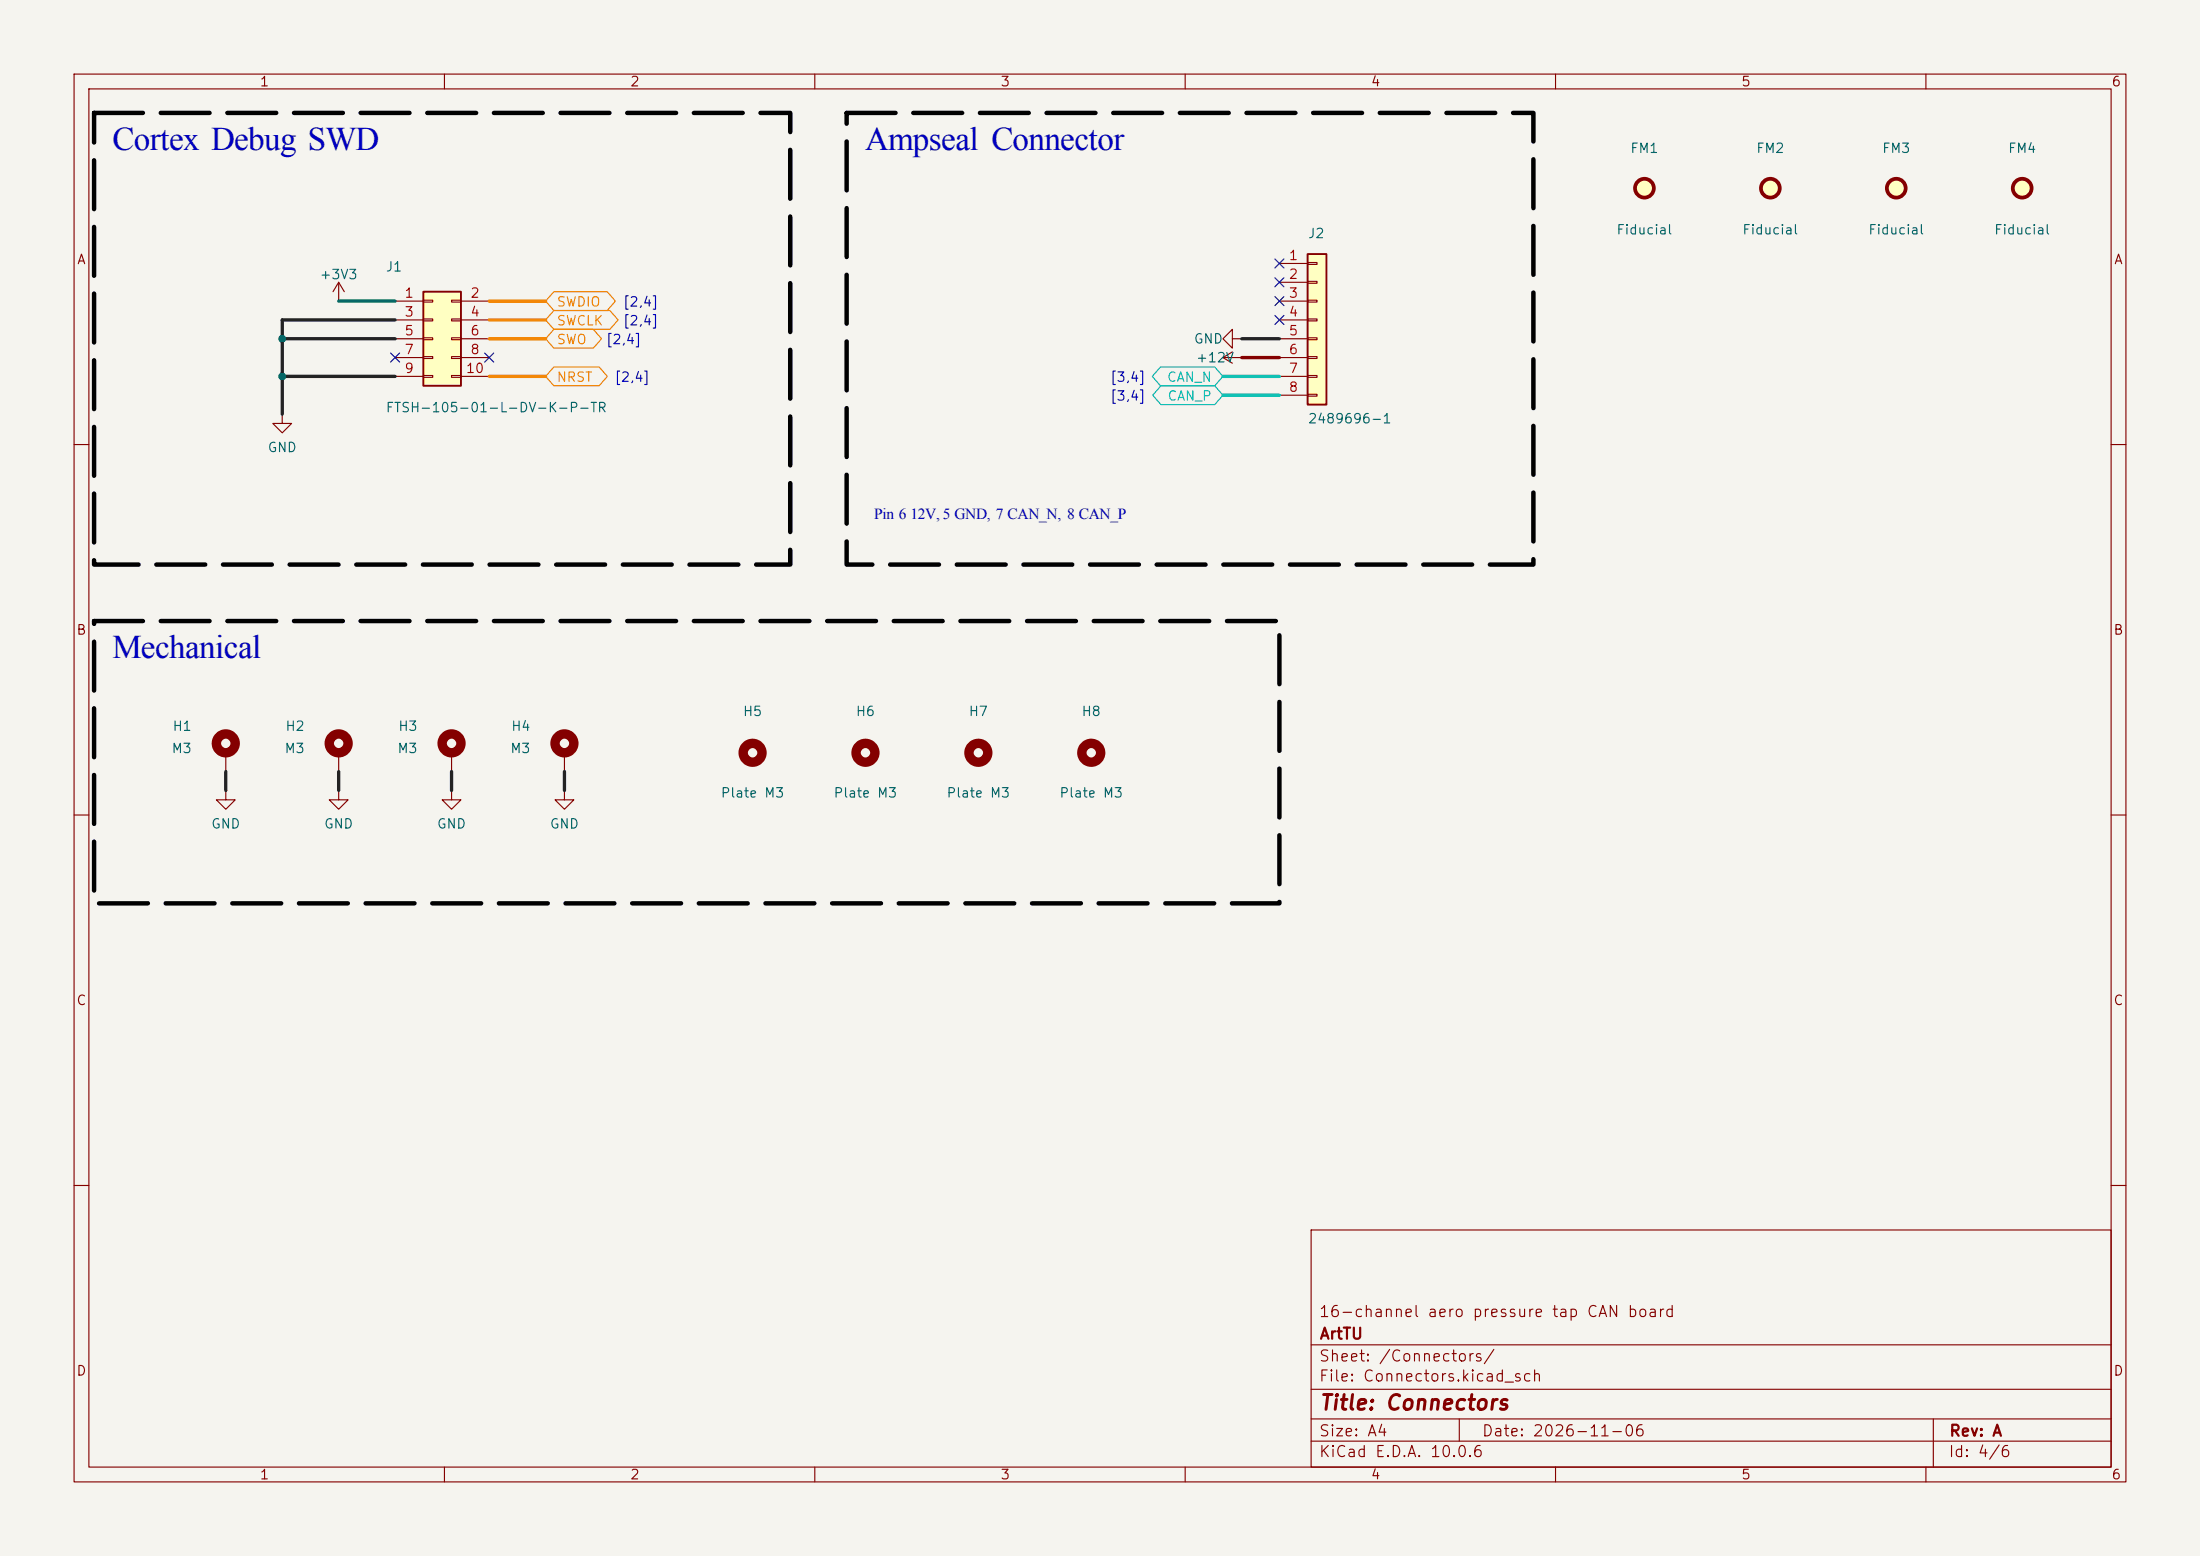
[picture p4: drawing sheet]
(kicad_sch
(version 20260306)
(generator "eeschema")
(generator_version "10.0")
(paper "A4")
(title_block (title "Connectors") (date "2026-11-06") (rev "A") (company "ArtTU") (comment 1 "16-channel aero pressure tap CAN board"))
(lib_symbols
(symbol "Connector_Generic:Conn_01x08" (pin_names (offset 1.016) (hide yes)) (exclude_from_sim no) (in_bom yes) (on_board yes) (in_pos_files yes) (duplicate_pin_numbers_are_jumpers no) (property "Reference" "J" (at 0 10.16 0) (show_name no) (do_not_autoplace no) (effects (font (size 1.27 1.27)))) (property "Value" "Conn_01x08" (at 0 -12.7 0) (show_name no) (do_not_autoplace no) (effects (font (size 1.27 1.27)))) (property "Footprint" "" (at 0 0 0) (show_name no) (do_not_autoplace no) (hide yes) (effects (font (size 1.27 1.27)))) (property "Datasheet" "" (at 0 0 0) (show_name no) (do_not_autoplace no) (hide yes) (effects (font (size 1.27 1.27)))) (property "Description" "Generic connector, single row, 01x08, script generated (kicad-library-utils/schlib/autogen/connector/)" (at 0 0 0) (show_name no) (do_not_autoplace no) (hide yes) (effects (font (size 1.27 1.27)))) (property "ki_keywords" "connector" (at 0 0 0) (show_name no) (do_not_autoplace no) (hide yes) (effects (font (size 1.27 1.27)))) (property "ki_fp_filters" "Connector*:*_1x??_*" (at 0 0 0) (show_name no) (do_not_autoplace no) (hide yes) (effects (font (size 1.27 1.27)))) (symbol "Conn_01x08_1_1" (rectangle (start -1.27 8.89) (end 1.27 -11.43) (stroke (width 0.254) (type default)) (fill (type background))) (rectangle (start -1.27 7.747) (end 0 7.493) (stroke (width 0.1524) (type default)) (fill (type none))) (rectangle (start -1.27 5.207) (end 0 4.953) (stroke (width 0.1524) (type default)) (fill (type none))) (rectangle (start -1.27 2.667) (end 0 2.413) (stroke (width 0.1524) (type default)) (fill (type none))) (rectangle (start -1.27 0.127) (end 0 -0.127) (stroke (width 0.1524) (type default)) (fill (type none))) (rectangle (start -1.27 -2.413) (end 0 -2.667) (stroke (width 0.1524) (type default)) (fill (type none))) (rectangle (start -1.27 -4.953) (end 0 -5.207) (stroke (width 0.1524) (type default)) (fill (type none))) (rectangle (start -1.27 -7.493) (end 0 -7.747) (stroke (width 0.1524) (type default)) (fill (type none))) (rectangle (start -1.27 -10.033) (end 0 -10.287) (stroke (width 0.1524) (type default)) (fill (type none))) (pin passive line (at -5.08 7.62 0) (length 3.81) (name "Pin_1" (effects (font (size 1.27 1.27)))) (number "1" (effects (font (size 1.27 1.27))))) (pin passive line (at -5.08 5.08 0) (length 3.81) (name "Pin_2" (effects (font (size 1.27 1.27)))) (number "2" (effects (font (size 1.27 1.27))))) (pin passive line (at -5.08 2.54 0) (length 3.81) (name "Pin_3" (effects (font (size 1.27 1.27)))) (number "3" (effects (font (size 1.27 1.27))))) (pin passive line (at -5.08 0 0) (length 3.81) (name "Pin_4" (effects (font (size 1.27 1.27)))) (number "4" (effects (font (size 1.27 1.27))))) (pin passive line (at -5.08 -2.54 0) (length 3.81) (name "Pin_5" (effects (font (size 1.27 1.27)))) (number "5" (effects (font (size 1.27 1.27))))) (pin passive line (at -5.08 -5.08 0) (length 3.81) (name "Pin_6" (effects (font (size 1.27 1.27)))) (number "6" (effects (font (size 1.27 1.27))))) (pin passive line (at -5.08 -7.62 0) (length 3.81) (name "Pin_7" (effects (font (size 1.27 1.27)))) (number "7" (effects (font (size 1.27 1.27))))) (pin passive line (at -5.08 -10.16 0) (length 3.81) (name "Pin_8" (effects (font (size 1.27 1.27)))) (number "8" (effects (font (size 1.27 1.27)))))) (embedded_fonts no))
(symbol "Connector_Generic:Conn_02x05_Odd_Even" (pin_names (offset 1.016) (hide yes)) (exclude_from_sim no) (in_bom yes) (on_board yes) (in_pos_files yes) (duplicate_pin_numbers_are_jumpers no) (property "Reference" "J" (at 1.27 7.62 0) (show_name no) (do_not_autoplace no) (effects (font (size 1.27 1.27)))) (property "Value" "Conn_02x05_Odd_Even" (at 1.27 -7.62 0) (show_name no) (do_not_autoplace no) (effects (font (size 1.27 1.27)))) (property "Footprint" "" (at 0 0 0) (show_name no) (do_not_autoplace no) (hide yes) (effects (font (size 1.27 1.27)))) (property "Datasheet" "" (at 0 0 0) (show_name no) (do_not_autoplace no) (hide yes) (effects (font (size 1.27 1.27)))) (property "Description" "Generic connector, double row, 02x05, odd/even pin numbering scheme (row 1 odd numbers, row 2 even numbers), script generated (kicad-library-utils/schlib/autogen/connector/)" (at 0 0 0) (show_name no) (do_not_autoplace no) (hide yes) (effects (font (size 1.27 1.27)))) (property "ki_keywords" "connector" (at 0 0 0) (show_name no) (do_not_autoplace no) (hide yes) (effects (font (size 1.27 1.27)))) (property "ki_fp_filters" "Connector*:*_2x??_*" (at 0 0 0) (show_name no) (do_not_autoplace no) (hide yes) (effects (font (size 1.27 1.27)))) (symbol "Conn_02x05_Odd_Even_1_1" (rectangle (start -1.27 6.35) (end 3.81 -6.35) (stroke (width 0.254) (type default)) (fill (type background))) (rectangle (start -1.27 5.207) (end 0 4.953) (stroke (width 0.1524) (type default)) (fill (type none))) (rectangle (start -1.27 2.667) (end 0 2.413) (stroke (width 0.1524) (type default)) (fill (type none))) (rectangle (start -1.27 0.127) (end 0 -0.127) (stroke (width 0.1524) (type default)) (fill (type none))) (rectangle (start -1.27 -2.413) (end 0 -2.667) (stroke (width 0.1524) (type default)) (fill (type none))) (rectangle (start -1.27 -4.953) (end 0 -5.207) (stroke (width 0.1524) (type default)) (fill (type none))) (rectangle (start 3.81 5.207) (end 2.54 4.953) (stroke (width 0.1524) (type default)) (fill (type none))) (rectangle (start 3.81 2.667) (end 2.54 2.413) (stroke (width 0.1524) (type default)) (fill (type none))) (rectangle (start 3.81 0.127) (end 2.54 -0.127) (stroke (width 0.1524) (type default)) (fill (type none))) (rectangle (start 3.81 -2.413) (end 2.54 -2.667) (stroke (width 0.1524) (type default)) (fill (type none))) (rectangle (start 3.81 -4.953) (end 2.54 -5.207) (stroke (width 0.1524) (type default)) (fill (type none))) (pin passive line (at -5.08 5.08 0) (length 3.81) (name "Pin_1" (effects (font (size 1.27 1.27)))) (number "1" (effects (font (size 1.27 1.27))))) (pin passive line (at 7.62 5.08 180) (length 3.81) (name "Pin_2" (effects (font (size 1.27 1.27)))) (number "2" (effects (font (size 1.27 1.27))))) (pin passive line (at -5.08 2.54 0) (length 3.81) (name "Pin_3" (effects (font (size 1.27 1.27)))) (number "3" (effects (font (size 1.27 1.27))))) (pin passive line (at 7.62 2.54 180) (length 3.81) (name "Pin_4" (effects (font (size 1.27 1.27)))) (number "4" (effects (font (size 1.27 1.27))))) (pin passive line (at -5.08 0 0) (length 3.81) (name "Pin_5" (effects (font (size 1.27 1.27)))) (number "5" (effects (font (size 1.27 1.27))))) (pin passive line (at 7.62 0 180) (length 3.81) (name "Pin_6" (effects (font (size 1.27 1.27)))) (number "6" (effects (font (size 1.27 1.27))))) (pin passive line (at -5.08 -2.54 0) (length 3.81) (name "Pin_7" (effects (font (size 1.27 1.27)))) (number "7" (effects (font (size 1.27 1.27))))) (pin passive line (at 7.62 -2.54 180) (length 3.81) (name "Pin_8" (effects (font (size 1.27 1.27)))) (number "8" (effects (font (size 1.27 1.27))))) (pin passive line (at -5.08 -5.08 0) (length 3.81) (name "Pin_9" (effects (font (size 1.27 1.27)))) (number "9" (effects (font (size 1.27 1.27))))) (pin passive line (at 7.62 -5.08 180) (length 3.81) (name "Pin_10" (effects (font (size 1.27 1.27)))) (number "10" (effects (font (size 1.27 1.27)))))) (embedded_fonts no))
(symbol "Mechanical:Fiducial" (exclude_from_sim no) (in_bom no) (on_board yes) (in_pos_files yes) (duplicate_pin_numbers_are_jumpers no) (property "Reference" "FID" (at 0 5.08 0) (show_name no) (do_not_autoplace no) (effects (font (size 1.27 1.27)))) (property "Value" "Fiducial" (at 0 3.175 0) (show_name no) (do_not_autoplace no) (effects (font (size 1.27 1.27)))) (property "Footprint" "" (at 0 0 0) (show_name no) (do_not_autoplace no) (hide yes) (effects (font (size 1.27 1.27)))) (property "Datasheet" "" (at 0 0 0) (show_name no) (do_not_autoplace no) (hide yes) (effects (font (size 1.27 1.27)))) (property "Description" "Fiducial Marker" (at 0 0 0) (show_name no) (do_not_autoplace no) (hide yes) (effects (font (size 1.27 1.27)))) (property "ki_keywords" "fiducial marker" (at 0 0 0) (show_name no) (do_not_autoplace no) (hide yes) (effects (font (size 1.27 1.27)))) (property "ki_fp_filters" "Fiducial*" (at 0 0 0) (show_name no) (do_not_autoplace no) (hide yes) (effects (font (size 1.27 1.27)))) (symbol "Fiducial_0_1" (circle (center 0 0) (radius 1.27) (stroke (width 0.508) (type default)) (fill (type background)))) (embedded_fonts no))
(symbol "Mechanical:MountingHole" (pin_names (offset 1.016)) (exclude_from_sim no) (in_bom no) (on_board yes) (in_pos_files yes) (duplicate_pin_numbers_are_jumpers no) (property "Reference" "H" (at 0 5.08 0) (show_name no) (do_not_autoplace no) (effects (font (size 1.27 1.27)))) (property "Value" "MountingHole" (at 0 3.175 0) (show_name no) (do_not_autoplace no) (effects (font (size 1.27 1.27)))) (property "Footprint" "" (at 0 0 0) (show_name no) (do_not_autoplace no) (hide yes) (effects (font (size 1.27 1.27)))) (property "Datasheet" "" (at 0 0 0) (show_name no) (do_not_autoplace no) (hide yes) (effects (font (size 1.27 1.27)))) (property "Description" "Mounting Hole without connection" (at 0 0 0) (show_name no) (do_not_autoplace no) (hide yes) (effects (font (size 1.27 1.27)))) (property "ki_keywords" "mounting hole" (at 0 0 0) (show_name no) (do_not_autoplace no) (hide yes) (effects (font (size 1.27 1.27)))) (property "ki_fp_filters" "MountingHole*" (at 0 0 0) (show_name no) (do_not_autoplace no) (hide yes) (effects (font (size 1.27 1.27)))) (symbol "MountingHole_0_1" (circle (center 0 0) (radius 1.27) (stroke (width 1.27) (type default)) (fill (type none)))) (embedded_fonts no))
(symbol "Mechanical:MountingHole_Pad" (pin_numbers (hide yes)) (pin_names (offset 1.016) (hide yes)) (exclude_from_sim no) (in_bom no) (on_board yes) (in_pos_files yes) (duplicate_pin_numbers_are_jumpers no) (property "Reference" "H" (at 0 6.35 0) (show_name no) (do_not_autoplace no) (effects (font (size 1.27 1.27)))) (property "Value" "MountingHole_Pad" (at 0 4.445 0) (show_name no) (do_not_autoplace no) (effects (font (size 1.27 1.27)))) (property "Footprint" "" (at 0 0 0) (show_name no) (do_not_autoplace no) (hide yes) (effects (font (size 1.27 1.27)))) (property "Datasheet" "" (at 0 0 0) (show_name no) (do_not_autoplace no) (hide yes) (effects (font (size 1.27 1.27)))) (property "Description" "Mounting Hole with connection" (at 0 0 0) (show_name no) (do_not_autoplace no) (hide yes) (effects (font (size 1.27 1.27)))) (property "ki_keywords" "mounting hole" (at 0 0 0) (show_name no) (do_not_autoplace no) (hide yes) (effects (font (size 1.27 1.27)))) (property "ki_fp_filters" "MountingHole*Pad*" (at 0 0 0) (show_name no) (do_not_autoplace no) (hide yes) (effects (font (size 1.27 1.27)))) (symbol "MountingHole_Pad_0_1" (circle (center 0 1.27) (radius 1.27) (stroke (width 1.27) (type default)) (fill (type none)))) (symbol "MountingHole_Pad_1_1" (pin input line (at 0 -2.54 90) (length 2.54) (name "1" (effects (font (size 1.27 1.27)))) (number "1" (effects (font (size 1.27 1.27)))))) (embedded_fonts no))
(symbol "power:+12V" (power global) (pin_numbers (hide yes)) (pin_names (offset 0) (hide yes)) (exclude_from_sim no) (in_bom yes) (on_board yes) (in_pos_files yes) (duplicate_pin_numbers_are_jumpers no) (property "Reference" "#PWR" (at 0 -3.81 0) (show_name no) (do_not_autoplace no) (hide yes) (effects (font (size 1.27 1.27)))) (property "Value" "+12V" (at 0 3.556 0) (show_name no) (do_not_autoplace no) (effects (font (size 1.27 1.27)))) (property "Footprint" "" (at 0 0 0) (show_name no) (do_not_autoplace no) (hide yes) (effects (font (size 1.27 1.27)))) (property "Datasheet" "" (at 0 0 0) (show_name no) (do_not_autoplace no) (hide yes) (effects (font (size 1.27 1.27)))) (property "Description" "Power symbol creates a global label with name \"+12V\"" (at 0 0 0) (show_name no) (do_not_autoplace no) (hide yes) (effects (font (size 1.27 1.27)))) (property "ki_keywords" "global power" (at 0 0 0) (show_name no) (do_not_autoplace no) (hide yes) (effects (font (size 1.27 1.27)))) (symbol "+12V_0_1" (polyline (pts (xy -0.762 1.27) (xy 0 2.54)) (stroke (width 0) (type default)) (fill (type none))) (polyline (pts (xy 0 2.54) (xy 0.762 1.27)) (stroke (width 0) (type default)) (fill (type none))) (polyline (pts (xy 0 0) (xy 0 2.54)) (stroke (width 0) (type default)) (fill (type none)))) (symbol "+12V_1_1" (pin power_in line (at 0 0 90) (length 0) (name "" (effects (font (size 1.27 1.27)))) (number "1" (effects (font (size 1.27 1.27)))))) (embedded_fonts no))
(symbol "power:+3V3" (power global) (pin_numbers (hide yes)) (pin_names (offset 0) (hide yes)) (exclude_from_sim no) (in_bom yes) (on_board yes) (in_pos_files yes) (duplicate_pin_numbers_are_jumpers no) (property "Reference" "#PWR" (at 0 -3.81 0) (show_name no) (do_not_autoplace no) (hide yes) (effects (font (size 1.27 1.27)))) (property "Value" "+3V3" (at 0 3.556 0) (show_name no) (do_not_autoplace no) (effects (font (size 1.27 1.27)))) (property "Footprint" "" (at 0 0 0) (show_name no) (do_not_autoplace no) (hide yes) (effects (font (size 1.27 1.27)))) (property "Datasheet" "" (at 0 0 0) (show_name no) (do_not_autoplace no) (hide yes) (effects (font (size 1.27 1.27)))) (property "Description" "Power symbol creates a global label with name \"+3V3\"" (at 0 0 0) (show_name no) (do_not_autoplace no) (hide yes) (effects (font (size 1.27 1.27)))) (property "ki_keywords" "global power" (at 0 0 0) (show_name no) (do_not_autoplace no) (hide yes) (effects (font (size 1.27 1.27)))) (symbol "+3V3_0_1" (polyline (pts (xy -0.762 1.27) (xy 0 2.54)) (stroke (width 0) (type default)) (fill (type none))) (polyline (pts (xy 0 2.54) (xy 0.762 1.27)) (stroke (width 0) (type default)) (fill (type none))) (polyline (pts (xy 0 0) (xy 0 2.54)) (stroke (width 0) (type default)) (fill (type none)))) (symbol "+3V3_1_1" (pin power_in line (at 0 0 90) (length 0) (name "" (effects (font (size 1.27 1.27)))) (number "1" (effects (font (size 1.27 1.27)))))) (embedded_fonts no))
(symbol "power:GND" (power global) (pin_numbers (hide yes)) (pin_names (offset 0) (hide yes)) (exclude_from_sim no) (in_bom yes) (on_board yes) (in_pos_files yes) (duplicate_pin_numbers_are_jumpers no) (property "Reference" "#PWR" (at 0 -6.35 0) (show_name no) (do_not_autoplace no) (hide yes) (effects (font (size 1.27 1.27)))) (property "Value" "GND" (at 0 -3.81 0) (show_name no) (do_not_autoplace no) (effects (font (size 1.27 1.27)))) (property "Footprint" "" (at 0 0 0) (show_name no) (do_not_autoplace no) (hide yes) (effects (font (size 1.27 1.27)))) (property "Datasheet" "" (at 0 0 0) (show_name no) (do_not_autoplace no) (hide yes) (effects (font (size 1.27 1.27)))) (property "Description" "Power symbol creates a global label with name \"GND\" , ground" (at 0 0 0) (show_name no) (do_not_autoplace no) (hide yes) (effects (font (size 1.27 1.27)))) (property "ki_keywords" "global power" (at 0 0 0) (show_name no) (do_not_autoplace no) (hide yes) (effects (font (size 1.27 1.27)))) (symbol "GND_0_1" (polyline (pts (xy 0 0) (xy 0 -1.27) (xy 1.27 -1.27) (xy 0 -2.54) (xy -1.27 -1.27) (xy 0 -1.27)) (stroke (width 0) (type default)) (fill (type none)))) (symbol "GND_1_1" (pin power_in line (at 0 0 270) (length 0) (name "" (effects (font (size 1.27 1.27)))) (number "1" (effects (font (size 1.27 1.27)))))) (embedded_fonts no)))
(rectangle (start 12.7 15.24) (end 106.68 76.2) (stroke (width 0.6) (type dash) (color 0 0 0 1)) (fill (type none)))
(text "Cortex Debug SWD" (exclude_from_sim no) (at 15.2 19.74 0) (effects (font (face "Times New Roman") (size 3.2 3.2)) (justify left)))
(symbol (lib_id "Connector_Generic:Conn_02x05_Odd_Even") (at 58.42 45.72 0) (unit 1) (exclude_from_sim no) (in_bom yes) (on_board yes) (dnp no) (property "Reference" "J1" (at 52 36 0) (effects (font (size 1.27 1.27)) (justify left))) (property "Value" "FTSH-105-01-L-DV-K-P-TR" (at 52 55 0) (effects (font (size 1.27 1.27)) (justify left))) (property "Footprint" "PressureTaps:GW_J1" (at 58.42 45.72 0) (hide yes) (effects (font (size 1.27 1.27)))) (property "Datasheet" "" (at 58.42 45.72 0) (hide yes) (effects (font (size 1.27 1.27)))) (property "Description" "Generic connector, double row, 02x05, odd/even pin numbering scheme (row 1 odd numbers, row 2 even numbers), script generated (kicad-library-utils/schlib/autogen/connector/)" (at 58.42 45.72 0) (hide yes) (effects (font (size 1.27 1.27)))) (property "ki_keywords" "connector" (at 58.42 45.72 0) (hide yes) (effects (font (size 1.27 1.27)))) (property "ki_fp_filters" "Connector*:*_2x??_*" (at 58.42 45.72 0) (hide yes) (effects (font (size 1.27 1.27)))) (property "MPN" "FTSH-105-01-L-DV-K-P-TR" (at 58.42 45.72 0) (hide yes) (effects (font (size 1.27 1.27)))) (property "Manufacturer" "Samtec" (at 58.42 45.72 0) (hide yes) (effects (font (size 1.27 1.27)))) (property "Supplier" "Mouser" (at 58.42 45.72 0) (hide yes) (effects (font (size 1.27 1.27)))) (property "Supplier PN" "200-FTSH10501LDVKPTR" (at 58.42 45.72 0) (hide yes) (effects (font (size 1.27 1.27)))) (pin "1") (pin "2") (pin "3") (pin "4") (pin "5") (pin "6") (pin "7") (pin "8") (pin "9") (pin "10"))
(wire (pts (xy 53.34 40.64) (xy 45.72 40.64)) (stroke (width 0.45) (type solid) (color 0 190 0 1)))
(symbol (lib_id "power:+3V3") (at 45.72 40.64 0) (unit 1) (exclude_from_sim no) (in_bom yes) (on_board yes) (dnp no) (property "Reference" "#PWR020" (at 45.72 46.64 0) (hide yes) (effects (font (size 1.27 1.27)))) (property "Value" "+3V3" (at 45.72 37.04 0) (effects (font (size 1.27 1.27)))) (property "Footprint" "" (at 45.72 40.64 0) (hide yes) (effects (font (size 1.27 1.27)))) (property "Datasheet" "" (at 45.72 40.64 0) (hide yes) (effects (font (size 1.27 1.27)))) (pin "1"))
(wire (pts (xy 53.34 43.18) (xy 38.1 43.18)) (stroke (width 0.45) (type solid) (color 35 35 35 1)))
(wire (pts (xy 53.34 45.72) (xy 38.1 45.72)) (stroke (width 0.45) (type solid) (color 35 35 35 1)))
(wire (pts (xy 53.34 50.8) (xy 38.1 50.8)) (stroke (width 0.45) (type solid) (color 35 35 35 1)))
(wire (pts (xy 38.1 43.18) (xy 38.1 55.88)) (stroke (width 0.45) (type solid) (color 35 35 35 1)))
(symbol (lib_id "power:GND") (at 38.1 55.88 0) (unit 1) (exclude_from_sim no) (in_bom yes) (on_board yes) (dnp no) (property "Reference" "#PWR021" (at 38.1 61.88 0) (hide yes) (effects (font (size 1.27 1.27)))) (property "Value" "GND" (at 38.1 60.38 0) (effects (font (size 1.27 1.27)))) (property "Footprint" "" (at 38.1 55.88 0) (hide yes) (effects (font (size 1.27 1.27)))) (property "Datasheet" "" (at 38.1 55.88 0) (hide yes) (effects (font (size 1.27 1.27)))) (pin "1"))
(no_connect (at 53.34 48.26))
(no_connect (at 66.04 48.26))
(wire (pts (xy 66.04 40.64) (xy 73.66 40.64)) (stroke (width 0.45) (type solid) (color 245 135 0 1)))
(global_label "SWDIO" (shape bidirectional) (at 73.66 40.64 0) (effects (font (size 1.27 1.27) (color 245 135 0 1)) (justify left)) (property "Intersheetrefs" "${INTERSHEET_REFS}" (at 82.61 40.64 0) (show_name no) (do_not_autoplace no) (effects (font (size 1.27 1.27) (color 0 0 170 1)) (justify left))))
(wire (pts (xy 66.04 43.18) (xy 73.66 43.18)) (stroke (width 0.45) (type solid) (color 245 135 0 1)))
(global_label "SWCLK" (shape bidirectional) (at 73.66 43.18 0) (effects (font (size 1.27 1.27) (color 245 135 0 1)) (justify left)) (property "Intersheetrefs" "${INTERSHEET_REFS}" (at 82.61 43.18 0) (show_name no) (do_not_autoplace no) (effects (font (size 1.27 1.27) (color 0 0 170 1)) (justify left))))
(wire (pts (xy 66.04 45.72) (xy 73.66 45.72)) (stroke (width 0.45) (type solid) (color 245 135 0 1)))
(global_label "SWO" (shape bidirectional) (at 73.66 45.72 0) (effects (font (size 1.27 1.27) (color 245 135 0 1)) (justify left)) (property "Intersheetrefs" "${INTERSHEET_REFS}" (at 80.31 45.72 0) (show_name no) (do_not_autoplace no) (effects (font (size 1.27 1.27) (color 0 0 170 1)) (justify left))))
(wire (pts (xy 66.04 50.8) (xy 73.66 50.8)) (stroke (width 0.45) (type solid) (color 245 135 0 1)))
(global_label "NRST" (shape bidirectional) (at 73.66 50.8 0) (effects (font (size 1.27 1.27) (color 245 135 0 1)) (justify left)) (property "Intersheetrefs" "${INTERSHEET_REFS}" (at 81.46 50.8 0) (show_name no) (do_not_autoplace no) (effects (font (size 1.27 1.27) (color 0 0 170 1)) (justify left))))
(rectangle (start 114.3 15.24) (end 207.01 76.2) (stroke (width 0.6) (type dash) (color 0 0 0 1)) (fill (type none)))
(text "Ampseal Connector" (exclude_from_sim no) (at 116.8 19.74 0) (effects (font (face "Times New Roman") (size 3.2 3.2)) (justify left)))
(symbol (lib_id "Connector_Generic:Conn_01x08") (at 177.8 43.18 0) (unit 1) (exclude_from_sim no) (in_bom yes) (on_board yes) (dnp no) (property "Reference" "J2" (at 176.5 31.5 0) (effects (font (size 1.27 1.27)) (justify left))) (property "Value" "2489696-1" (at 176.5 56.5 0) (effects (font (size 1.27 1.27)) (justify left))) (property "Footprint" "PressureTaps:Ampseal_8P_90deg" (at 177.8 43.18 0) (hide yes) (effects (font (size 1.27 1.27)))) (property "Datasheet" "" (at 177.8 43.18 0) (hide yes) (effects (font (size 1.27 1.27)))) (property "Description" "Generic connector, single row, 01x08, script generated (kicad-library-utils/schlib/autogen/connector/)" (at 177.8 43.18 0) (hide yes) (effects (font (size 1.27 1.27)))) (property "ki_keywords" "connector" (at 177.8 43.18 0) (hide yes) (effects (font (size 1.27 1.27)))) (property "ki_fp_filters" "Connector*:*_1x??_*" (at 177.8 43.18 0) (hide yes) (effects (font (size 1.27 1.27)))) (property "MPN" "2489696-1" (at 177.8 43.18 0) (hide yes) (effects (font (size 1.27 1.27)))) (pin "1") (pin "2") (pin "3") (pin "4") (pin "5") (pin "6") (pin "7") (pin "8"))
(no_connect (at 172.72 35.56))
(no_connect (at 172.72 38.1))
(no_connect (at 172.72 40.64))
(no_connect (at 172.72 43.18))
(wire (pts (xy 172.72 45.72) (xy 167.64 45.72)) (stroke (width 0.45) (type solid) (color 35 35 35 1)))
(symbol (lib_id "power:GND") (at 167.64 45.72 270) (unit 1) (exclude_from_sim no) (in_bom yes) (on_board yes) (dnp no) (property "Reference" "#PWR022" (at 167.64 51.72 0) (hide yes) (effects (font (size 1.27 1.27)))) (property "Value" "GND" (at 163.14 45.72 90) (effects (font (size 1.27 1.27)))) (property "Footprint" "" (at 167.64 45.72 0) (hide yes) (effects (font (size 1.27 1.27)))) (property "Datasheet" "" (at 167.64 45.72 0) (hide yes) (effects (font (size 1.27 1.27)))) (pin "1"))
(wire (pts (xy 172.72 48.26) (xy 167.64 48.26)) (stroke (width 0.45) (type solid) (color 140 0 0 1)))
(symbol (lib_id "power:+12V") (at 167.64 48.26 90) (unit 1) (exclude_from_sim no) (in_bom yes) (on_board yes) (dnp no) (property "Reference" "#PWR023" (at 167.64 54.26 0) (hide yes) (effects (font (size 1.27 1.27)))) (property "Value" "+12V" (at 164.04 48.26 90) (effects (font (size 1.27 1.27)))) (property "Footprint" "" (at 167.64 48.26 0) (hide yes) (effects (font (size 1.27 1.27)))) (property "Datasheet" "" (at 167.64 48.26 0) (hide yes) (effects (font (size 1.27 1.27)))) (pin "1"))
(wire (pts (xy 172.72 50.8) (xy 165.1 50.8)) (stroke (width 0.45) (type solid) (color 0 190 220 1)))
(global_label "CAN_N" (shape bidirectional) (at 165.1 50.8 180) (effects (font (size 1.27 1.27) (color 0 190 220 1)) (justify right)) (property "Intersheetrefs" "${INTERSHEET_REFS}" (at 156.15 50.8 0) (show_name no) (do_not_autoplace no) (effects (font (size 1.27 1.27) (color 0 0 170 1)) (justify right))))
(wire (pts (xy 172.72 53.34) (xy 165.1 53.34)) (stroke (width 0.45) (type solid) (color 0 190 220 1)))
(global_label "CAN_P" (shape bidirectional) (at 165.1 53.34 180) (effects (font (size 1.27 1.27) (color 0 190 220 1)) (justify right)) (property "Intersheetrefs" "${INTERSHEET_REFS}" (at 156.15 53.34 0) (show_name no) (do_not_autoplace no) (effects (font (size 1.27 1.27) (color 0 0 170 1)) (justify right))))
(text "Pin 6 12V, 5 GND, 7 CAN_N, 8 CAN_P" (exclude_from_sim no) (at 118 70 0) (effects (font (face "Times New Roman") (size 1.5 1.5)) (justify left)))
(symbol (lib_id "Mechanical:Fiducial") (at 222 25.4 0) (unit 1) (exclude_from_sim no) (in_bom yes) (on_board yes) (dnp no) (property "Reference" "FM1" (at 222 20 0) (effects (font (size 1.27 1.27)))) (property "Value" "Fiducial" (at 222 31 0) (effects (font (size 1.27 1.27)))) (property "Footprint" "Fiducial:Fiducial_1mm_Mask2mm" (at 222 25.4 0) (hide yes) (effects (font (size 1.27 1.27)))) (property "Datasheet" "" (at 222 25.4 0) (hide yes) (effects (font (size 1.27 1.27)))) (property "Description" "Fiducial Marker" (at 222 25.4 0) (hide yes) (effects (font (size 1.27 1.27)))) (property "ki_keywords" "fiducial marker" (at 222 25.4 0) (hide yes) (effects (font (size 1.27 1.27)))) (property "ki_fp_filters" "Fiducial*" (at 222 25.4 0) (hide yes) (effects (font (size 1.27 1.27)))))
(symbol (lib_id "Mechanical:Fiducial") (at 239 25.4 0) (unit 1) (exclude_from_sim no) (in_bom yes) (on_board yes) (dnp no) (property "Reference" "FM2" (at 239 20 0) (effects (font (size 1.27 1.27)))) (property "Value" "Fiducial" (at 239 31 0) (effects (font (size 1.27 1.27)))) (property "Footprint" "Fiducial:Fiducial_1mm_Mask2mm" (at 239 25.4 0) (hide yes) (effects (font (size 1.27 1.27)))) (property "Datasheet" "" (at 239 25.4 0) (hide yes) (effects (font (size 1.27 1.27)))) (property "Description" "Fiducial Marker" (at 239 25.4 0) (hide yes) (effects (font (size 1.27 1.27)))) (property "ki_keywords" "fiducial marker" (at 239 25.4 0) (hide yes) (effects (font (size 1.27 1.27)))) (property "ki_fp_filters" "Fiducial*" (at 239 25.4 0) (hide yes) (effects (font (size 1.27 1.27)))))
(symbol (lib_id "Mechanical:Fiducial") (at 256 25.4 0) (unit 1) (exclude_from_sim no) (in_bom yes) (on_board yes) (dnp no) (property "Reference" "FM3" (at 256 20 0) (effects (font (size 1.27 1.27)))) (property "Value" "Fiducial" (at 256 31 0) (effects (font (size 1.27 1.27)))) (property "Footprint" "Fiducial:Fiducial_1mm_Mask2mm" (at 256 25.4 0) (hide yes) (effects (font (size 1.27 1.27)))) (property "Datasheet" "" (at 256 25.4 0) (hide yes) (effects (font (size 1.27 1.27)))) (property "Description" "Fiducial Marker" (at 256 25.4 0) (hide yes) (effects (font (size 1.27 1.27)))) (property "ki_keywords" "fiducial marker" (at 256 25.4 0) (hide yes) (effects (font (size 1.27 1.27)))) (property "ki_fp_filters" "Fiducial*" (at 256 25.4 0) (hide yes) (effects (font (size 1.27 1.27)))))
(symbol (lib_id "Mechanical:Fiducial") (at 273 25.4 0) (unit 1) (exclude_from_sim no) (in_bom yes) (on_board yes) (dnp no) (property "Reference" "FM4" (at 273 20 0) (effects (font (size 1.27 1.27)))) (property "Value" "Fiducial" (at 273 31 0) (effects (font (size 1.27 1.27)))) (property "Footprint" "Fiducial:Fiducial_1mm_Mask2mm" (at 273 25.4 0) (hide yes) (effects (font (size 1.27 1.27)))) (property "Datasheet" "" (at 273 25.4 0) (hide yes) (effects (font (size 1.27 1.27)))) (property "Description" "Fiducial Marker" (at 273 25.4 0) (hide yes) (effects (font (size 1.27 1.27)))) (property "ki_keywords" "fiducial marker" (at 273 25.4 0) (hide yes) (effects (font (size 1.27 1.27)))) (property "ki_fp_filters" "Fiducial*" (at 273 25.4 0) (hide yes) (effects (font (size 1.27 1.27)))))
(rectangle (start 12.7 83.82) (end 172.72 121.92) (stroke (width 0.6) (type dash) (color 0 0 0 1)) (fill (type none)))
(text "Mechanical" (exclude_from_sim no) (at 15.2 88.32 0) (effects (font (face "Times New Roman") (size 3.2 3.2)) (justify left)))
(symbol (lib_id "Mechanical:MountingHole_Pad") (at 30.48 101.6 0) (unit 1) (exclude_from_sim no) (in_bom yes) (on_board yes) (dnp no) (property "Reference" "H1" (at 25.98 98 0) (effects (font (size 1.27 1.27)) (justify right))) (property "Value" "M3" (at 25.98 101 0) (effects (font (size 1.27 1.27)) (justify right))) (property "Footprint" "MountingHole:MountingHole_3.2mm_M3_Pad" (at 30.48 101.6 0) (hide yes) (effects (font (size 1.27 1.27)))) (property "Datasheet" "" (at 30.48 101.6 0) (hide yes) (effects (font (size 1.27 1.27)))) (property "Description" "Mounting Hole with connection" (at 30.48 101.6 0) (hide yes) (effects (font (size 1.27 1.27)))) (property "ki_keywords" "mounting hole" (at 30.48 101.6 0) (hide yes) (effects (font (size 1.27 1.27)))) (property "ki_fp_filters" "MountingHole*Pad*" (at 30.48 101.6 0) (hide yes) (effects (font (size 1.27 1.27)))) (pin "1"))
(wire (pts (xy 30.48 104.14) (xy 30.48 106.68)) (stroke (width 0.45) (type solid) (color 35 35 35 1)))
(symbol (lib_id "power:GND") (at 30.48 106.68 0) (unit 1) (exclude_from_sim no) (in_bom yes) (on_board yes) (dnp no) (property "Reference" "#PWR024" (at 30.48 112.68 0) (hide yes) (effects (font (size 1.27 1.27)))) (property "Value" "GND" (at 30.48 111.18 0) (effects (font (size 1.27 1.27)))) (property "Footprint" "" (at 30.48 106.68 0) (hide yes) (effects (font (size 1.27 1.27)))) (property "Datasheet" "" (at 30.48 106.68 0) (hide yes) (effects (font (size 1.27 1.27)))) (pin "1"))
(symbol (lib_id "Mechanical:MountingHole_Pad") (at 45.72 101.6 0) (unit 1) (exclude_from_sim no) (in_bom yes) (on_board yes) (dnp no) (property "Reference" "H2" (at 41.22 98 0) (effects (font (size 1.27 1.27)) (justify right))) (property "Value" "M3" (at 41.22 101 0) (effects (font (size 1.27 1.27)) (justify right))) (property "Footprint" "MountingHole:MountingHole_3.2mm_M3_Pad" (at 45.72 101.6 0) (hide yes) (effects (font (size 1.27 1.27)))) (property "Datasheet" "" (at 45.72 101.6 0) (hide yes) (effects (font (size 1.27 1.27)))) (property "Description" "Mounting Hole with connection" (at 45.72 101.6 0) (hide yes) (effects (font (size 1.27 1.27)))) (property "ki_keywords" "mounting hole" (at 45.72 101.6 0) (hide yes) (effects (font (size 1.27 1.27)))) (property "ki_fp_filters" "MountingHole*Pad*" (at 45.72 101.6 0) (hide yes) (effects (font (size 1.27 1.27)))) (pin "1"))
(wire (pts (xy 45.72 104.14) (xy 45.72 106.68)) (stroke (width 0.45) (type solid) (color 35 35 35 1)))
(symbol (lib_id "power:GND") (at 45.72 106.68 0) (unit 1) (exclude_from_sim no) (in_bom yes) (on_board yes) (dnp no) (property "Reference" "#PWR025" (at 45.72 112.68 0) (hide yes) (effects (font (size 1.27 1.27)))) (property "Value" "GND" (at 45.72 111.18 0) (effects (font (size 1.27 1.27)))) (property "Footprint" "" (at 45.72 106.68 0) (hide yes) (effects (font (size 1.27 1.27)))) (property "Datasheet" "" (at 45.72 106.68 0) (hide yes) (effects (font (size 1.27 1.27)))) (pin "1"))
(symbol (lib_id "Mechanical:MountingHole_Pad") (at 60.96 101.6 0) (unit 1) (exclude_from_sim no) (in_bom yes) (on_board yes) (dnp no) (property "Reference" "H3" (at 56.46 98 0) (effects (font (size 1.27 1.27)) (justify right))) (property "Value" "M3" (at 56.46 101 0) (effects (font (size 1.27 1.27)) (justify right))) (property "Footprint" "MountingHole:MountingHole_3.2mm_M3_Pad" (at 60.96 101.6 0) (hide yes) (effects (font (size 1.27 1.27)))) (property "Datasheet" "" (at 60.96 101.6 0) (hide yes) (effects (font (size 1.27 1.27)))) (property "Description" "Mounting Hole with connection" (at 60.96 101.6 0) (hide yes) (effects (font (size 1.27 1.27)))) (property "ki_keywords" "mounting hole" (at 60.96 101.6 0) (hide yes) (effects (font (size 1.27 1.27)))) (property "ki_fp_filters" "MountingHole*Pad*" (at 60.96 101.6 0) (hide yes) (effects (font (size 1.27 1.27)))) (pin "1"))
(wire (pts (xy 60.96 104.14) (xy 60.96 106.68)) (stroke (width 0.45) (type solid) (color 35 35 35 1)))
(symbol (lib_id "power:GND") (at 60.96 106.68 0) (unit 1) (exclude_from_sim no) (in_bom yes) (on_board yes) (dnp no) (property "Reference" "#PWR026" (at 60.96 112.68 0) (hide yes) (effects (font (size 1.27 1.27)))) (property "Value" "GND" (at 60.96 111.18 0) (effects (font (size 1.27 1.27)))) (property "Footprint" "" (at 60.96 106.68 0) (hide yes) (effects (font (size 1.27 1.27)))) (property "Datasheet" "" (at 60.96 106.68 0) (hide yes) (effects (font (size 1.27 1.27)))) (pin "1"))
(symbol (lib_id "Mechanical:MountingHole_Pad") (at 76.2 101.6 0) (unit 1) (exclude_from_sim no) (in_bom yes) (on_board yes) (dnp no) (property "Reference" "H4" (at 71.7 98 0) (effects (font (size 1.27 1.27)) (justify right))) (property "Value" "M3" (at 71.7 101 0) (effects (font (size 1.27 1.27)) (justify right))) (property "Footprint" "MountingHole:MountingHole_3.2mm_M3_Pad" (at 76.2 101.6 0) (hide yes) (effects (font (size 1.27 1.27)))) (property "Datasheet" "" (at 76.2 101.6 0) (hide yes) (effects (font (size 1.27 1.27)))) (property "Description" "Mounting Hole with connection" (at 76.2 101.6 0) (hide yes) (effects (font (size 1.27 1.27)))) (property "ki_keywords" "mounting hole" (at 76.2 101.6 0) (hide yes) (effects (font (size 1.27 1.27)))) (property "ki_fp_filters" "MountingHole*Pad*" (at 76.2 101.6 0) (hide yes) (effects (font (size 1.27 1.27)))) (pin "1"))
(wire (pts (xy 76.2 104.14) (xy 76.2 106.68)) (stroke (width 0.45) (type solid) (color 35 35 35 1)))
(symbol (lib_id "power:GND") (at 76.2 106.68 0) (unit 1) (exclude_from_sim no) (in_bom yes) (on_board yes) (dnp no) (property "Reference" "#PWR027" (at 76.2 112.68 0) (hide yes) (effects (font (size 1.27 1.27)))) (property "Value" "GND" (at 76.2 111.18 0) (effects (font (size 1.27 1.27)))) (property "Footprint" "" (at 76.2 106.68 0) (hide yes) (effects (font (size 1.27 1.27)))) (property "Datasheet" "" (at 76.2 106.68 0) (hide yes) (effects (font (size 1.27 1.27)))) (pin "1"))
(symbol (lib_id "Mechanical:MountingHole") (at 101.6 101.6 0) (unit 1) (exclude_from_sim no) (in_bom yes) (on_board yes) (dnp no) (property "Reference" "H5" (at 101.6 96 0) (effects (font (size 1.27 1.27)))) (property "Value" "Plate M3" (at 101.6 107 0) (effects (font (size 1.27 1.27)))) (property "Footprint" "MountingHole:MountingHole_3.2mm_M3" (at 101.6 101.6 0) (hide yes) (effects (font (size 1.27 1.27)))) (property "Datasheet" "" (at 101.6 101.6 0) (hide yes) (effects (font (size 1.27 1.27)))) (property "Description" "Mounting Hole without connection" (at 101.6 101.6 0) (hide yes) (effects (font (size 1.27 1.27)))) (property "ki_keywords" "mounting hole" (at 101.6 101.6 0) (hide yes) (effects (font (size 1.27 1.27)))) (property "ki_fp_filters" "MountingHole*" (at 101.6 101.6 0) (hide yes) (effects (font (size 1.27 1.27)))))
(symbol (lib_id "Mechanical:MountingHole") (at 116.84 101.6 0) (unit 1) (exclude_from_sim no) (in_bom yes) (on_board yes) (dnp no) (property "Reference" "H6" (at 116.84 96 0) (effects (font (size 1.27 1.27)))) (property "Value" "Plate M3" (at 116.84 107 0) (effects (font (size 1.27 1.27)))) (property "Footprint" "MountingHole:MountingHole_3.2mm_M3" (at 116.84 101.6 0) (hide yes) (effects (font (size 1.27 1.27)))) (property "Datasheet" "" (at 116.84 101.6 0) (hide yes) (effects (font (size 1.27 1.27)))) (property "Description" "Mounting Hole without connection" (at 116.84 101.6 0) (hide yes) (effects (font (size 1.27 1.27)))) (property "ki_keywords" "mounting hole" (at 116.84 101.6 0) (hide yes) (effects (font (size 1.27 1.27)))) (property "ki_fp_filters" "MountingHole*" (at 116.84 101.6 0) (hide yes) (effects (font (size 1.27 1.27)))))
(symbol (lib_id "Mechanical:MountingHole") (at 132.08 101.6 0) (unit 1) (exclude_from_sim no) (in_bom yes) (on_board yes) (dnp no) (property "Reference" "H7" (at 132.08 96 0) (effects (font (size 1.27 1.27)))) (property "Value" "Plate M3" (at 132.08 107 0) (effects (font (size 1.27 1.27)))) (property "Footprint" "MountingHole:MountingHole_3.2mm_M3" (at 132.08 101.6 0) (hide yes) (effects (font (size 1.27 1.27)))) (property "Datasheet" "" (at 132.08 101.6 0) (hide yes) (effects (font (size 1.27 1.27)))) (property "Description" "Mounting Hole without connection" (at 132.08 101.6 0) (hide yes) (effects (font (size 1.27 1.27)))) (property "ki_keywords" "mounting hole" (at 132.08 101.6 0) (hide yes) (effects (font (size 1.27 1.27)))) (property "ki_fp_filters" "MountingHole*" (at 132.08 101.6 0) (hide yes) (effects (font (size 1.27 1.27)))))
(symbol (lib_id "Mechanical:MountingHole") (at 147.32 101.6 0) (unit 1) (exclude_from_sim no) (in_bom yes) (on_board yes) (dnp no) (property "Reference" "H8" (at 147.32 96 0) (effects (font (size 1.27 1.27)))) (property "Value" "Plate M3" (at 147.32 107 0) (effects (font (size 1.27 1.27)))) (property "Footprint" "MountingHole:MountingHole_3.2mm_M3" (at 147.32 101.6 0) (hide yes) (effects (font (size 1.27 1.27)))) (property "Datasheet" "" (at 147.32 101.6 0) (hide yes) (effects (font (size 1.27 1.27)))) (property "Description" "Mounting Hole without connection" (at 147.32 101.6 0) (hide yes) (effects (font (size 1.27 1.27)))) (property "ki_keywords" "mounting hole" (at 147.32 101.6 0) (hide yes) (effects (font (size 1.27 1.27)))) (property "ki_fp_filters" "MountingHole*" (at 147.32 101.6 0) (hide yes) (effects (font (size 1.27 1.27)))))
(junction (at 38.1 45.72) (diameter 0) (color 0 0 0 0))
(junction (at 38.1 50.8) (diameter 0) (color 0 0 0 0))
(embedded_fonts no))
